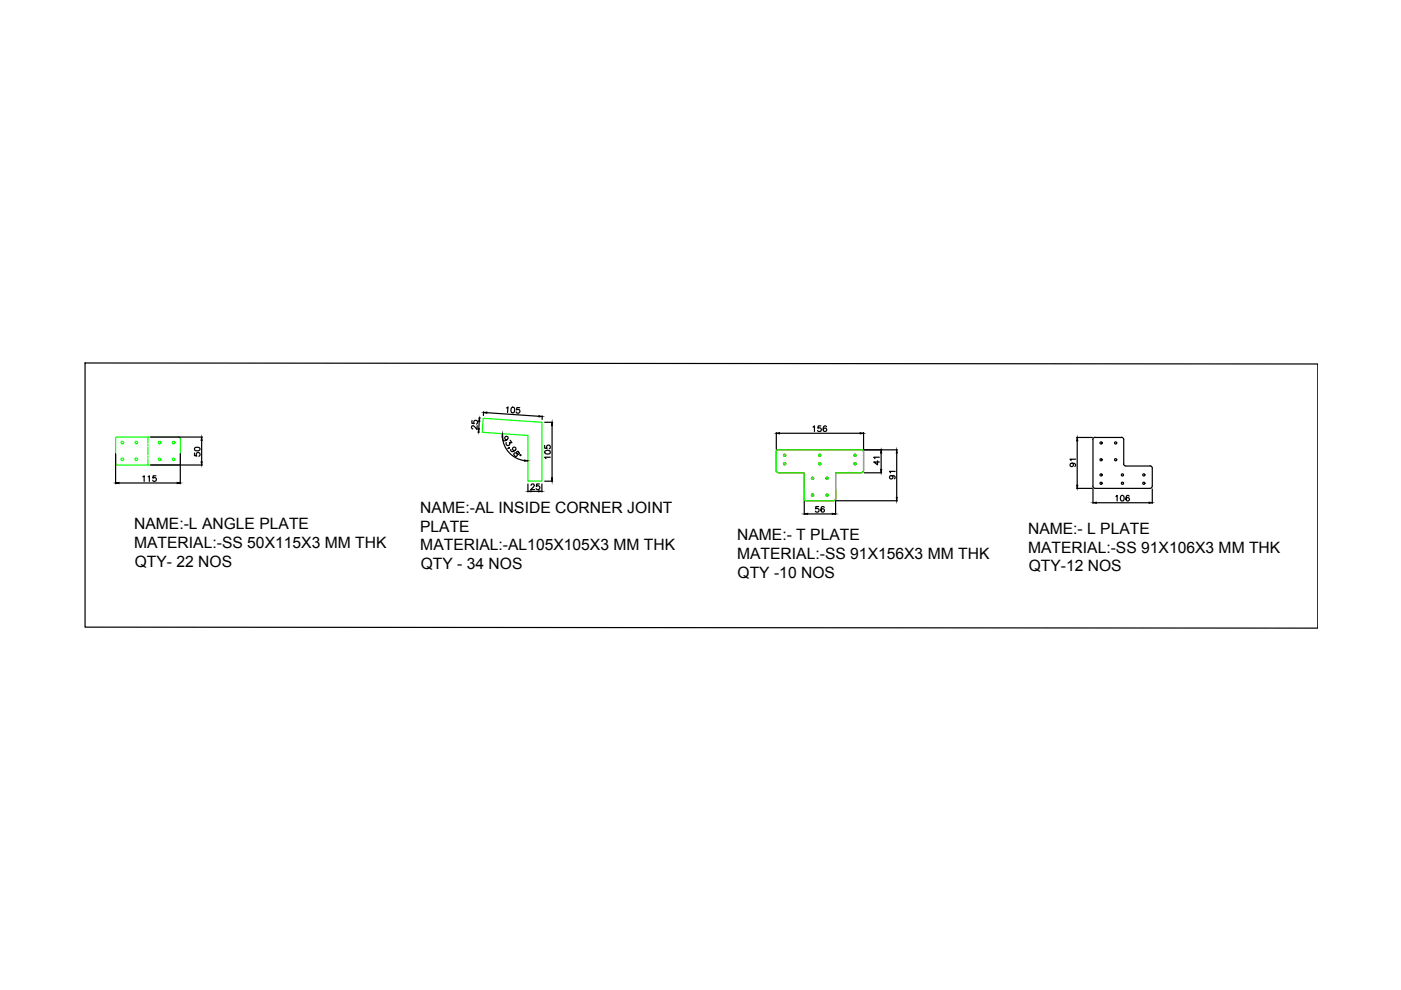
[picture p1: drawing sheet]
<svg xmlns="http://www.w3.org/2000/svg" width="297mm" height="210mm" viewBox="0 0 297 210" stroke-linecap="round" stroke-linejoin="round" font-family="sans-serif">
<!-- layer: 0 -->
<g fill="none" stroke="#0f0" stroke-width=".25">
<path d="M24.5 98.2l.4 .4M24.5 93v5.3M24.9 92.6l-.4 .4M24.9 98.6h13M24.9 92.7h13M31.4 92.7v1.3M31.4 94.3v.3M31.4 94.9v1.5M31.4 96.7v.3M31.4 97.3v1.3M37.9 92.6l.3 .4M38.2 93v5.3"/>
<path d="M38.2 98.2l-.3 .4M102.4 88.7l12.5 .8v12.5h-3v-9.7l-9.7-.6zM164.5 95.8l.3-.4h.3l17.5-.1 .3 .1 .2 .4v3.9M164.5 99.7l.1 .3 .4 .2M164.6 95.8v3.9M183.1 99.7l-.2 .4-.3 .1M165.1 100.2h5.4v5.5M170.5 105.7v.2l.5 .3M171 106.2h5.7M182.6 100.2h-5.4v5.5l-.3 .4-.2 .1"/>
<circle cx="25.9" cy="97.4" r=".28"/>
<circle cx="25.9" cy="93.8" r=".28"/>
<circle cx="28.9" cy="97.4" r=".28"/>
<circle cx="28.9" cy="93.8" r=".28"/>
<circle cx="33.8" cy="97.4" r=".28"/>
<circle cx="33.8" cy="93.8" r=".28"/>
<circle cx="36.8" cy="97.4" r=".28"/>
<circle cx="36.8" cy="93.8" r=".28"/>
<circle cx="166.3" cy="98.3" r=".23"/>
<circle cx="166.3" cy="96.5" r=".23"/>
<circle cx="173.8" cy="96.5" r=".23"/>
<circle cx="173.8" cy="98.3" r=".23"/>
<circle cx="181.3" cy="96.5" r=".23"/>
<circle cx="181.3" cy="98.3" r=".23"/>
<circle cx="172.3" cy="101.4" r=".23"/>
<circle cx="172.3" cy="105" r=".23"/>
<circle cx="175.4" cy="101.4" r=".23"/>
<circle cx="175.4" cy="105" r=".23"/>
</g>
<g fill="none" stroke="#000" stroke-width=".25">
<path d="M18 77l261.4 .2v56l-261.4-.2zM24.5 96.2v6.4M32 92.7h10.9M32 98.6h10.9M38.2 96.2v6.4M41.2 96.1v.5l.5 .1a.43 .43 0 0 1 0-.7 .43 .43 0 0 1 .6 .1 .43 .43 0 0 1-.1 .6M41.3 95l.6-.2 .5 .4a.62 .62 0 0 1-.6 .4 .62 .62 0 0 1-.6-.4zM42.8 93.4v4.5M100.1 89.2l-.1 .5 .5 .1a.42 .42 0 0 1 .1-.6 .42 .42 0 0 1 .6 .1 .42 .42 0 0 1-.2 .6M101.2 90.3l-.1 .8-.8-.8a.36 .36 0 0 0-.3 .2 .36 .36 0 0 0 .2 .4M101.3 91.6h.3M101.5 88.6h.4"/>
<path d="M101.6 89.4l-.1 1.5M102.5 87.3v.8M103.3 87.5l11 .8M106.5 92.6a5.4 5.4 0 0 0 4.7 5.1M106.6 93v.3a.66 .66 0 0 0 .8 0 .66 .66 0 0 0 .3-.7 .37 .37 0 0 0-.6 0 .37 .37 0 0 0 0 .5 .37 .37 0 0 0 .5 .1M107.4 86.5l.3-.2-.1 1.2M108 95l-.3 .1M108.2 93.3l.3 .6h-.5a.4 .4 0 0 1-.1 .5 .4 .4 0 0 1-.5 0 .4 .4 0 0 1 0-.5M108.3 95.3l-.1 .1a.59 .59 0 0 0 .8 .2 .59 .59 0 0 0 .3-.7 .37 .37 0 0 0-.5 0 .37 .37 0 0 0-.1 .5 .37 .37 0 0 0 .5 .1M108.4 86.5l.3-.2a.67 .67 0 0 1 .4 .6 .67 .67 0 0 1-.3 .6l-.4-.2zM109 96.1l.4-.1 .5 .4 .3-.3-.4-.4-.2 .1 .1 .8-.2 .2-.4-.1-.2-.4zM110.2 86.4h-.6l-.1 .5a.42 .42 0 0 1 .7 0 .42 .42 0 0 1-.2 .7 .42 .42 0 0 1-.6-.3"/>
<path d="M115 88.2l-.1 .7M115.5 94.4v.6l.5 .1a.41 .41 0 0 1 0-.6 .41 .41 0 0 1 .6 0 .41 .41 0 0 1-.1 .6M115.5 89.5h1.7M115.6 95.6a.59 .59 0 0 1 .7-.2 .59 .59 0 0 1 .3 .7l-.9 .1a.37 .37 0 0 1-.1-.6zM116.7 96.9h-1.2l.2 .3M117.1 90.3v11M164.6 91.7v3.6M165.3 91.9h17.1M172.4 90.6l.3-.3v1.2M174 90.3h-.5l-.1 .5a.43 .43 0 0 1 .6 0 .43 .43 0 0 1 0 .6 .43 .43 0 0 1-.6-.1M175.2 90.5v-.1a.37 .37 0 0 0-.6 .2l-.1 .5a.38 .38 0 0 0 .6 .4 .38 .38 0 0 0 .1-.6 .38 .38 0 0 0-.6 0l-.1 .2M183.1 91.7v3.6"/>
<path d="M183.2 95.4h7.1M186.1 97.7v.9l-.8-.6h1.1M186.4 96.9h-1.1l.2 .3M186.8 96.1v3.4M189.8 99.9h-1.2l.2 .3M190.1 96.1v9.4M227.2 98.2a.36 .36 0 0 1 .3 .5 .36 .36 0 0 1-.5 .1 .36 .36 0 0 1 0-.5l.2-.1a.57 .57 0 0 1 .8 .5l-.1 .2M228 97.4h-1.1l.2 .3M228.3 92.8h3.3M228.4 93.5v9.4M231.7 93.2v9.9M232.2 92.7l-.4 .3-.1 .2"/>
<path d="M232.2 92.8h5.6M237.8 92.7l.2 .1 .3 .4M238.2 98.3l.3 .4 .2 .1M238.3 93.2v5.1M238.7 98.8h5.1M243.8 98.8h.3l.2 .5M244.3 99.3v3.8M25.2 102.4h12.3M30.3 101.1l.3-.2v1.2M31.4 101.1l.3-.2v1.2M33.1 100.9h-.6l-.1 .5a.41 .41 0 0 1 .6 0 .41 .41 0 0 1 0 .6 .41 .41 0 0 1-.6-.2M111.9 102.6v1.7"/>
<path d="M112.6 102.9l.2-.3 .5 .2-.2 .5-.6 .5h.8M112.6 104.2h1.6M114.3 102.6h-.5l-.1 .5a.43 .43 0 0 1 .7 0 .43 .43 0 0 1-.1 .6 .43 .43 0 0 1-.6-.1M114.9 102.6v1.7M115.5 102h1.7M170.5 103.8v5.3M171.2 109h5.2M173.6 107.4h-.6l-.1 .5a.41 .41 0 0 1 .6 0 .41 .41 0 0 1 0 .6 .41 .41 0 0 1-.6-.1M174.8 107.6l-.3-.2a.58 .58 0 0 0-.5 .6 .58 .58 0 0 0 .6 .5 .37 .37 0 0 0 0-.6 .37 .37 0 0 0-.5 .3M177.2 103.8v5.3M177.3 106.2h13M183.2 100.2h3.7"/>
<path d="M189 100.8a.36 .36 0 0 1 .3 .5 .36 .36 0 0 1-.6 .2 .36 .36 0 0 1 .1-.6l.2-.1a.54 .54 0 0 1 .8 .5l-.2 .2M228.3 103.5h3.3M231.7 103.1l.2 .4h.3M231.7 103.7v3M232.5 106.6h11.1M236.6 105.3l.3-.3v1.2M237.7 105.1a.37 .37 0 0 1 .6 .2l-.1 .9a.59 .59 0 0 1-.7-.4 .59 .59 0 0 1 .2-.7zM239.4 105.2v-.1a.33 .33 0 0 0-.6 .2l-.1 .2a.52 .52 0 0 0 .4 .7 .36 .36 0 0 0 .3-.3 .36 .36 0 0 0-.3-.4 .36 .36 0 0 0-.4 .3M244.3 103.1l-.2 .4h-.3h-11.6M244.3 103.7v3"/>
<circle cx="110.3" cy="96.5" r=".11"/>
<circle cx="233.4" cy="93.9" r=".23"/>
<circle cx="233.4" cy="97.5" r=".23"/>
<circle cx="236.5" cy="93.9" r=".23"/>
<circle cx="236.5" cy="97.5" r=".23"/>
<circle cx="233.4" cy="102.5" r=".23"/>
<circle cx="233.4" cy="100.7" r=".23"/>
<circle cx="238" cy="102.5" r=".23"/>
<circle cx="238" cy="100.7" r=".23"/>
<circle cx="242.5" cy="100.7" r=".23"/>
<circle cx="242.5" cy="102.5" r=".23"/>
</g>
<g fill="#000" stroke="#000" stroke-width=".21">
<path d="M42.8 92.7l.1 .7h-.3zM42.6 97.9h.3l-.1 .7zM101.4 90.9h.2l-.1 .7zM101.6 88.6l.1 .8-.2-.1zM102.5 87.5l.8-.1-.1 .2zM106.5 91.9l.1 .8h-.2zM111.2 97.5l.7 .2-.7 .1zM114.3 88.1l.7 .2-.7 .1zM117.1 89.5v.8h-.2zM164.6 91.9l.7-.2v.3zM182.4 91.7l.7 .2-.7 .1zM186.7 99.5h.2l-.1 .7z"/>
<path d="M186.8 95.4l.1 .7h-.2zM190.1 95.4l.1 .7h-.2zM228.4 92.8l.1 .7h-.2zM24.5 102.4l.7-.1v.2zM37.5 102.3l.7 .1-.7 .1zM111.9 104.2l.7-.1v.2zM114.2 104.1l.7 .1-.7 .1zM116.9 101.3h.2v.7zM170.5 109l.7-.2v.3zM176.4 108.8l.8 .2-.8 .1zM190 105.5h.2l-.1 .7zM228.3 102.9h.2l-.1 .6z"/>
<path d="M231.7 106.6l.8-.1v.2zM243.6 106.5l.7 .1-.7 .1z"/>
</g>
<g fill="none" stroke="#f00" stroke-width=".25">
<path d="M164.5 95.8l.3-.4h.3l17.5-.1 .3 .1 .2 .4v3.9M164.5 99.7l.1 .3 .4 .2M164.6 95.8v3.9M183.1 99.7l-.2 .4-.3 .1M165.1 100.2h5.4v5.5M170.5 105.7v.2l.5 .3M171 106.2h5.7M182.6 100.2h-5.4v5.5l-.3 .4-.2 .1"/>
<circle cx="166.3" cy="96.5" r=".23"/>
<circle cx="166.3" cy="98.3" r=".23"/>
<circle cx="173.8" cy="96.5" r=".23"/>
<circle cx="173.8" cy="98.3" r=".23"/>
<circle cx="181.3" cy="96.5" r=".23"/>
<circle cx="181.3" cy="98.3" r=".23"/>
<circle cx="172.3" cy="105" r=".23"/>
<circle cx="172.3" cy="101.4" r=".23"/>
<circle cx="175.4" cy="105" r=".23"/>
<circle cx="175.4" cy="101.4" r=".23"/>
</g>
<g font-size="3.3">
<text x="28.4" y="112.1">NAME:-L ANGLE PLATE</text>
<text x="89.1" y="112.8">PLATE</text>
<text x="89.1" y="108.8">NAME:-AL INSIDE CORNER JOINT</text>
<text x="218" y="113.2">NAME:- L PLATE</text>
<text x="28.4" y="116.2">MATERIAL:-SS 50X115X3 MM THK</text>
<text x="89.1" y="116.7">MATERIAL:-AL105X105X3 MM THK</text>
<text x="156.3" y="114.5">NAME:- T PLATE</text>
<text x="156.3" y="118.5">MATERIAL:-SS 91X156X3 MM THK</text>
<text x="218" y="117.2">MATERIAL:-SS 91X106X3 MM THK</text>
<text x="28.6" y="120.1">QTY- 22 NOS</text>
<text x="89.2" y="120.7">QTY - 34 NOS</text>
<text x="156.4" y="122.5">QTY -10 NOS</text>
<text x="218.1" y="121.2">QTY-12 NOS</text>
</g>
</svg>
